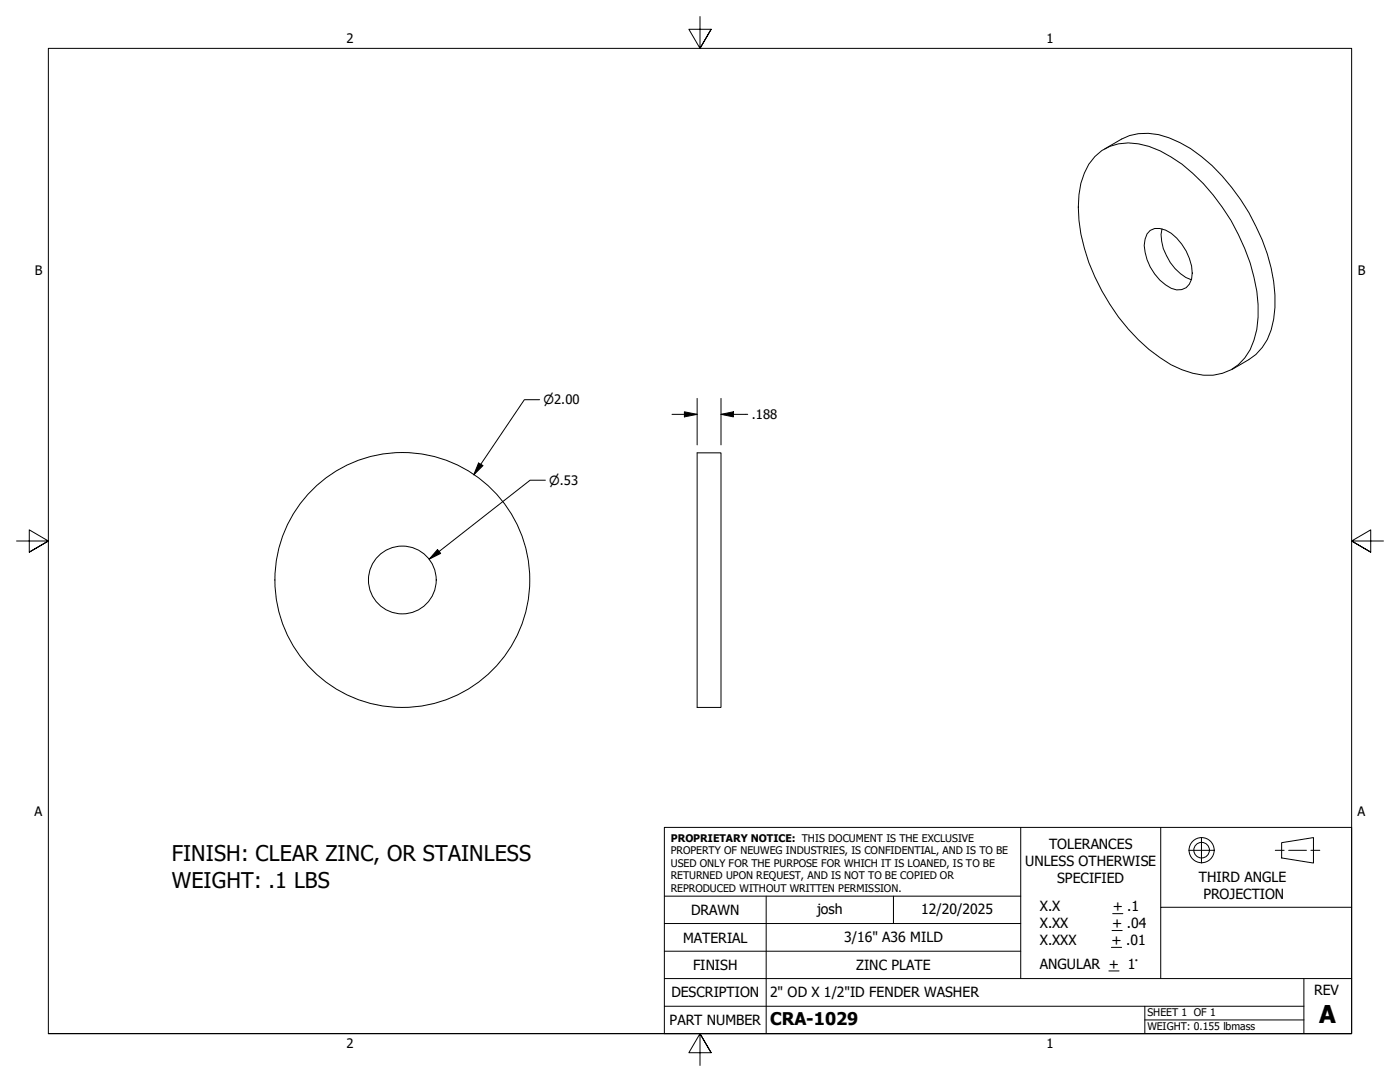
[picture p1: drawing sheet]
<svg xmlns="http://www.w3.org/2000/svg" width="279mm" height="216mm" viewBox="0 0 279 216" stroke-linecap="round" stroke-linejoin="round" font-family="sans-serif">
<!-- layer: Visible (ANSI) -->
<g fill="none" stroke="#000" stroke-width=".2">
<path d="M218.5 31.2a9.3 9.3 0 0 1 8.7-2.5 21.6 21.6 0 0 1 10.9 5.9 40.9 40.9 0 0 1 13 26.2 16.1 16.1 0 0 1-2.7 10.6 9.5 9.5 0 0 1-10.3 3.1 21.4 21.4 0 0 1-8.8-4.8 41.2 41.2 0 0 1-14-25.8 18.5 18.5 0 0 1 2-11.1zM220.5 29.7l3.3-2a11 11 0 0 1 9.5-.2 29.8 29.8 0 0 1 12.5 9.9 39.2 39.2 0 0 1 8.6 21.5 18.2 18.2 0 0 1-1.5 8.9l-1 1.5-1.3 1.4-1.4 1.1-3.3 1.9M229.6 46a3.8 3.8 0 0 1 4.1 .5 10.3 10.3 0 0 1 4.1 9.2 2.71 2.71 0 0 1-4.1 1.8 10.5 10.5 0 0 1-5.4-8.5l.2-1.3 .4-1zM231.9 45.7a8.7 8.7 0 0 0 1.7 6.7 8.6 8.6 0 0 0 4.1 3.4M139.1 90.4h4.8v50.8h-4.8z"/>
<circle cx="80.3" cy="115.7" r="6.8"/>
<circle cx="80.3" cy="115.7" r="25.4"/>
</g>
<!-- layer: Border (ANSI) -->
<path d="M139.7 3.3v6.4l-2.2-3.9h4.4l-2.2 3.9 2.2-3.9M3.3 107.9h6.4l-3.9-2.2v4.5l3.9-2.3-3.9 2.3M276.1 107.9h-6.4l3.9-2.2v4.5l-3.9-2.3 3.9 2.3M9.7 206.2v-196.5h260v196.5h-260h260M141.9 210.1l-2.2-3.9 2.2 3.9h-4.4l2.2-3.9v6.4" fill="none" stroke="#000" stroke-width=".2"/>
<!-- layer: Title (ANSI) -->
<g fill="none" stroke="#000" stroke-width=".2">
<path d="M132.6 165.1h137.1v41.1h-137.1zM132.6 178.8h71.1M152.9 178.8v27.4M178.3 178.8v5.5M203.7 165.1v30.2M231.6 165.1v15.9M237.2 169.7h5.1M239.8 167.1v5.1M254.5 169.7h1.8M255.8 168.1l6.3-1v5.1l-6.3-1zM257.2 169.7h3.5M261.6 169.7h1.8"/>
<path d="M132.6 195.3h137.1M132.6 189.8h71.1M132.6 184.3h71.1M221.3 193.7h2M221.8 189h2M221.9 185.7h2.1M222.1 182.3h2M260.2 195.3v10.9M269.7 181h-38.1v14.3M132.6 200.8h127.6M228.5 203.5h31.7M228.5 200.8v5.4"/>
<circle cx="239.8" cy="169.6" r="2.51"/>
<circle cx="239.8" cy="169.6" r="1.56"/>
</g>
<!-- layer: Dimension (ANSI) -->
<path d="M107.7 79.8h-3.1l-10 14.9M139.1 79.5v9.3M143.9 79.5v9.3M95.5 92.4l.9 .5-1.8 1.8zM108.8 95.8h-3l-20.1 15.8M134.1 82.7h5M136.6 82.2l2.5 .5-2.5 .5zM143.9 82.7l2.5-.5v1zM143.9 82.7h5.3M87.3 109.7l.6 .7-2.2 1.2z" fill="none" stroke="#000" stroke-width=".2"/>
<path d="M95.5 92.4l.9 .5-1.8 1.8zM136.6 82.2l2.5 .5-2.5 .5zM143.9 82.7l2.5-.5v1zM87.3 109.7l.6 .7-2.2 1.2z" fill="#000"/>
<text font-size="4.9" x="263.3" y="204.2">A</text>
<g font-size="4.3">
<text x="34.3" y="171.9">FINISH: CLEAR ZINC, OR STAINLESS</text>
<text x="34.3" y="177.2">WEIGHT: .1 LBS</text>
</g>
<text font-size="3.5" x="153.7" y="204.6">CRA-1029</text>
<g font-size="2.8">
<text x="204.6" y="172.8">UNLESS OTHERWISE</text>
<text x="209.4" y="169.5">TOLERANCES</text>
<text x="211" y="176.1">SPECIFIED</text>
<text x="239.3" y="176.1">THIRD ANGLE</text>
<text x="240.2" y="179.4">PROJECTION</text>
<text x="137.9" y="182.6">DRAWN</text>
<text x="163.1" y="182.3">josh</text>
<text x="183.8" y="182.4">12/20/2025</text>
<text x="207.5" y="181.9">X.X</text>
<text x="207.5" y="185.2">X.XX</text>
<text x="221.9" y="185.2">+ .04</text>
<text x="222.1" y="181.9">+ .1</text>
<text x="136.3" y="188.1">MATERIAL</text>
<text x="168.5" y="187.9">3/16&quot; A36 MILD</text>
<text x="207.5" y="188.5">X.XXX</text>
<text x="221.8" y="188.5">+ .01</text>
<text x="138.3" y="193.5">FINISH</text>
<text x="170.9" y="193.5">ZINC PLATE</text>
<text x="207.5" y="193.3">ANGULAR + 1°</text>
<text x="134" y="199">DESCRIPTION</text>
<text x="153.7" y="198.9">2&quot; OD X 1/2&quot;ID FENDER WASHER</text>
<text x="262.3" y="198.6">REV</text>
<text x="133.6" y="204.5">PART NUMBER</text>
</g>
<g font-size="2.6">
<text x="69.2" y="8.6">2</text>
<text x="208.9" y="8.6">1</text>
<text x="6.9" y="54.9">B</text>
<text x="271" y="54.9">B</text>
<text x="150.1" y="83.6">.188</text>
<text x="6.9" y="162.9">A</text>
<text x="270.9" y="162.9">A</text>
<text x="69.2" y="209.2">2</text>
<text x="208.9" y="209.2">1</text>
</g>
<g font-size="2.5">
<text x="108.5" y="80.6">⌀2.00</text>
<text x="109.6" y="96.8">⌀.53</text>
</g>
<g font-size="2.1">
<text x="133.9" y="168">PROPRIETARY NOTICE: THIS DOCUMENT IS THE EXCLUSIVE</text>
<text x="133.9" y="170.4">PROPERTY OF NEUWEG INDUSTRIES, IS CONFIDENTIAL, AND IS TO BE</text>
<text x="133.9" y="173">USED ONLY FOR THE PURPOSE FOR WHICH IT IS LOANED, IS TO BE</text>
<text x="133.9" y="175.5">RETURNED UPON REQUEST, AND IS NOT TO BE COPIED OR</text>
<text x="133.9" y="178">REPRODUCED WITHOUT WRITTEN PERMISSION.</text>
<text x="229" y="202.8">SHEET 1 OF 1</text>
<text x="229" y="205.6">WEIGHT: 0.155 lbmass</text>
</g>
</svg>
